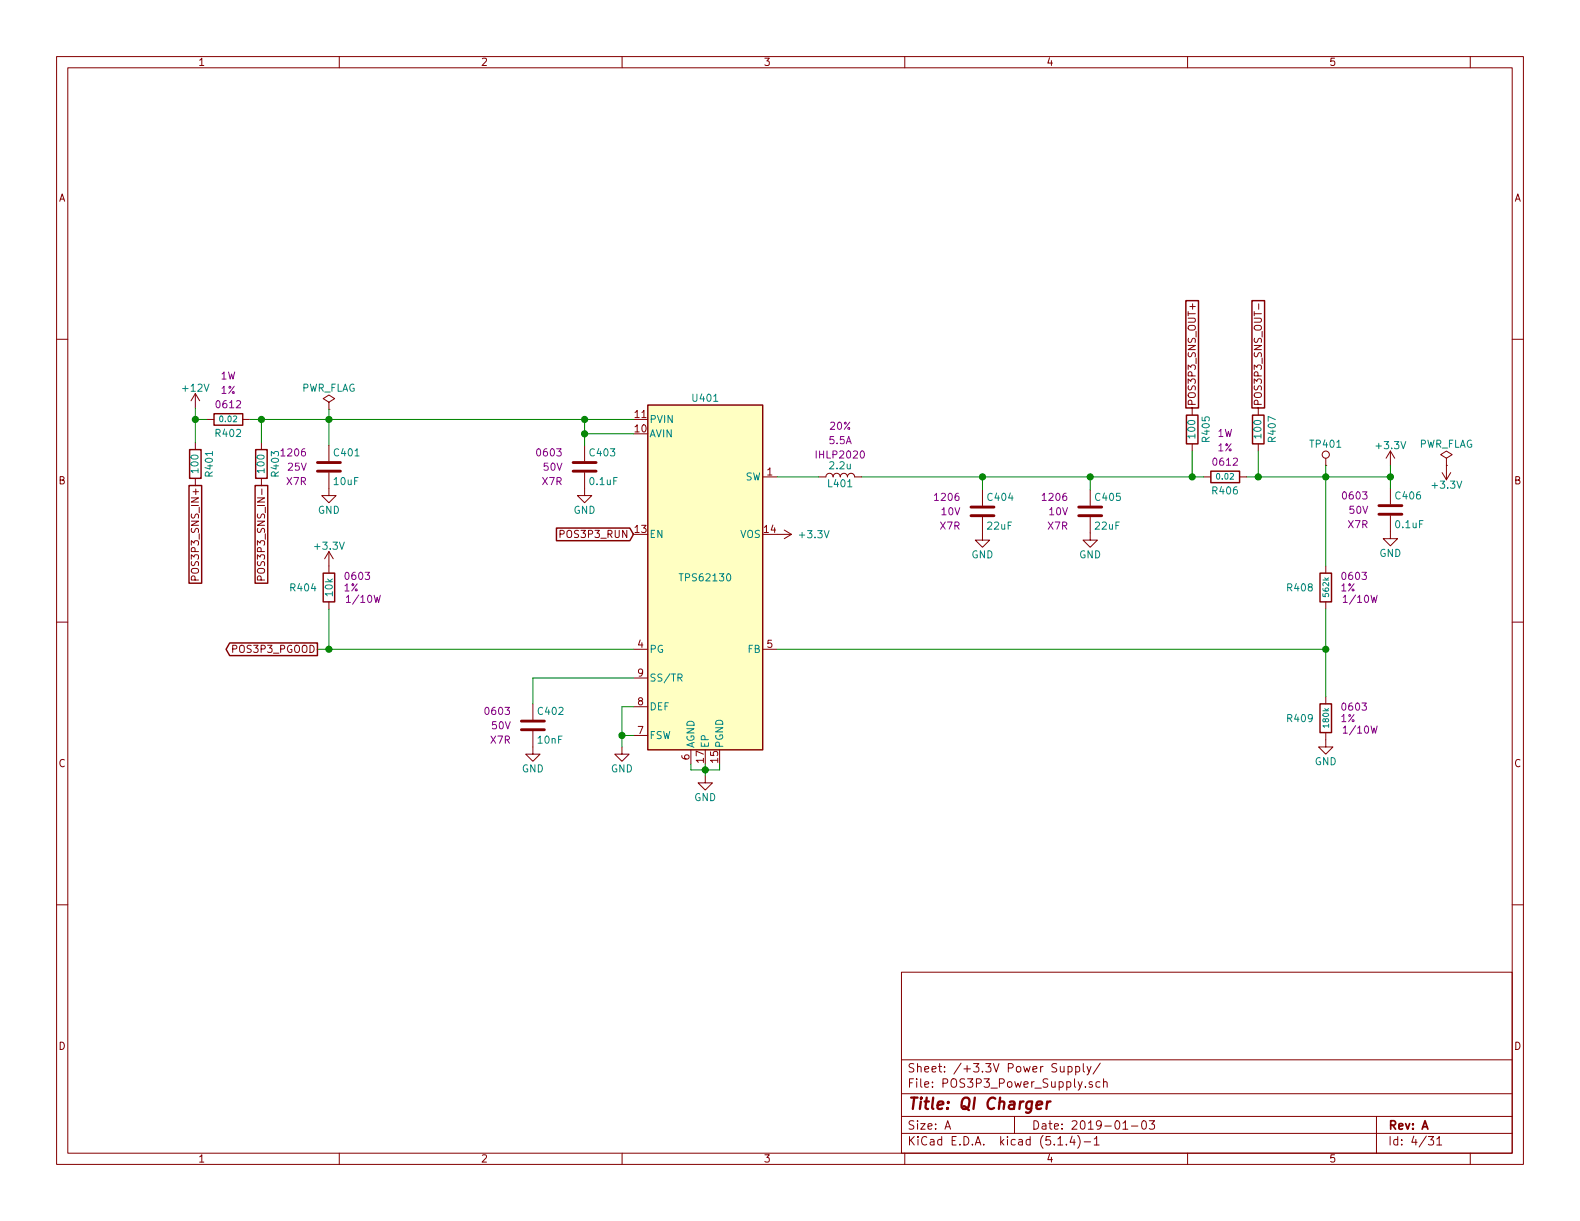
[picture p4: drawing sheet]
<svg xmlns="http://www.w3.org/2000/svg" width="279mm" height="216mm" viewBox="0 0 279 216" stroke-linecap="round" stroke-linejoin="round" font-family="sans-serif">
<g fill="none" stroke="#840000" stroke-width=".18">
<path d="M10 10h259.4v195.9h-259.4zM12 12h255.4v191.9h-255.4zM60 10v2M110 10v2M160 10v2M210 10v2M260 10v2M10 60h2M210.9 53.7v1M222.6 53.7v1M267.4 60h2M34.5 69.6v2.5"/>
<path d="M34.5 78.2v1.3M34.5 69.6l-.7 1.3M34.5 69.6l.8 1.3M36.6 74.2h1.2M42.9 74.2h1.3M46.2 78.2v1.3M58.2 71.1l1-.6-1-.6-1.1 .6 1.1 .6v1.3M58.2 72.4h.1M58.2 78.7v2.8M103.4 78.7v2.8M210.8 72.1v1.3M210.8 78.5v1.3"/>
<path d="M222.5 72.1v1.3M222.5 78.5v1.3M245.9 79.8v2.5M245.9 79.8l-.8 1.2M245.9 79.8l.7 1.2M34.5 84.6v1.3M46.2 84.6v1.3M58.2 83.6v4h1.2l-1.2 1.3-1.3-1.3h1.3M58.2 97.5v3.8M58.2 97.5l-.8 1.3M58.2 97.5l.7 1.3M99 94.4l.7-.1v-.4l-.7-.1v1.2"/>
<path d="M103.4 83.6v4h1.2l-1.2 1.3-1.3-1.3h1.3M134.9 84.3h2.5M137.4 94.5h2.6M138.7 93.7l1.3 .8M140 94.5l-1.3 .8M144.8 84.3h1.2a.63 .63 0 0 1 .7-.6 .63 .63 0 0 1 .6 .6 .63 .63 0 0 1 .7-.6 .63 .63 0 0 1 .6 .6 .63 .63 0 0 1 .6-.6 .63 .63 0 0 1 .7 .6 .63 .63 0 0 1 .6-.6 .63 .63 0 0 1 .6 .6h1.3M173.7 91.4v4.1h1.3l-1.3 1.3-1.2-1.3h1.2M173.7 86.6v2.8M192.8 91.4v4.1h1.3l-1.3 1.3-1.3-1.3h1.3M192.8 86.6v2.8M212.9 84.3h1.2M219.2 84.3h1.3"/>
<path d="M234.4 82.3h.1M234.4 81v1.3M245.9 91.2v4.1h1.2l-1.2 1.2-1.3-1.2h1.3M245.9 86.4v2.8M255 83.6l.8 1.2M255.8 81l1-.6-1-.6-1 .6 1 .6v1.3M255.8 82.3h.1M255.8 82.3v2.5M256.5 83.6l-.7 1.2M10 110h2M34.5 102.6l-.1-.6-.1-.2-.3 .1-.2 .2v.5h1.3M46.2 102.6l-.1-.6-.2-.2-.3 .1-.1 .2v.5h1.3"/>
<path d="M58.2 106.4v1.3M112 114.8h2.6M112 119.9h2.6M134.9 114.8h2.5M234.4 100.1v1.2M234.4 106.4v1.3M267.4 110h2M94.2 129.3v4.1h1.3l-1.3 1.2-1.2-1.2h1.2M94.2 124.5v2.8M110 132.1v1.3h1.3l-1.3 1.2-1.3-1.2h1.3M112 130h2.6M112 125h2.6"/>
<path d="M122.2 132.6v2.5M124.7 137.2v1.2h1.3l-1.3 1.3-1.3-1.3h1.3M234.4 129.5v2.6h1.3l-1.3 1.3-1.2-1.3h1.2M234.4 123.2v1.3M10 160h2M267.4 160h2M159.4 171.9h108v32h-108zM159.4 197.4h108M159.4 193.4h108M159.4 187.4h108M167.1 199.7l.5-1.5 .5 1.5M167.2 199.2h.8"/>
<path d="M179.4 197.4v3M187.5 188.6v.8a.39 .39 0 0 0 .7 0M188.2 188.6v1M188.9 188.6h.4l.3 .2-.1 .6-.2 .2-.4-.1M188.9 188.6v1.5M190.2 188.6h.5l.2 .2-.1 .7h-.6M190.2 188.6v1.5M191.6 188.1v1.3l.2 .2M192.2 188.6l.4 1M192.9 188.6l-.5 1.3-.2 .2M193.1 191.3h-.3l-.2 .2 .1 .2 .4 .1v.4h-.5M194.5 191.3h-.4l-.3 .2 .1 .6 .2 .2 .4-.1"/>
<path d="M194.6 188l-1.3 1.9M195.1 191.4l.3-.1h.3l.1 1M195.1 190.8v1.5M198.6 199.7h.8M200.1 199.1h1.1M202 198.3l.4-.1a.94 .94 0 0 1 0 1.5 .82 .82 0 0 1-.4-1.4zM203.2 198.2h1l-.5 .6 .4 .1v.6l-.2 .2-.7-.2M243.4 197.4v6.5M60 203.9v2M110 203.9v2M159.4 200.4h108M160 203.9v2"/>
<path d="M187.1 202.5h.8M188.6 202.3v.2M189.6 200.9l-.4 1.1h.9M189.9 201.5v1M190.6 200.8a1.71 1.71 0 0 1 0 2.2M191.7 201.9h1.2M193.5 201.4l.4-.4v1.5M193.5 202.5h.9M210 203.9v2M252.6 201h.9l-.5 .5 .4 .2v.6l-.2 .2-.6-.2M254.1 201.4l.4-.4v1.5M254.1 202.5h.8"/>
<path d="M260 203.9v2"/>
<circle cx="234.4" cy="80.4" r=".63"/>
</g>
<path d="M183.3 195.4l1-.2-.1-.4h-.5l-.4 .2v1l.2 .1 .6-.1M185.2 194.8l-.2 1.3M185.8 194.8a.55 .55 0 0 0-.7 .3" fill="none" stroke="#840000" stroke-width=".41"/>
<g fill="none" stroke="#840000" stroke-width=".25">
<path d="M209.7 53.2h2.2v18.9h-2.2zM221.4 53.2h2.2v18.9h-2.2zM33.5 79.5h2.1v5.1h-2.1zM37.8 73.2h5.1v2h-5.1zM45.2 79.5h2v5.1h-2zM114.6 71.6h20.3v61h-20.3zM209.8 73.4h2v5.1h-2zM221.5 73.4h2v5.1h-2zM33.4 85.9h2.3v17.2h-2.3zM45.1 85.9h2.2v17.2h-2.2zM98.4 93.4h13l.6 1.1-.6 1.1h-13zM214.1 83.3h5.1v2h-5.1z"/>
<path d="M40.6 113.7h15.5v2.2h-15.5l-.6-1.1zM57.1 101.3h2.1v5.1h-2.1zM233.4 101.3h2.1v5.1h-2.1zM233.4 124.5h2.1v5h-2.1z"/>
</g>
<path d="M56.1 83.3h4.1M56.1 81.8h4.1M101.3 83.3h4.1M101.3 81.8h4.1M171.7 91.2h4.1M171.7 89.7h4.1M190.8 91.2h4M190.8 89.7h4M243.8 90.9h4.1M243.8 89.4h4.1M92.2 129h4.1M92.2 127.5h4.1" fill="none" stroke="#840000" stroke-width=".51"/>
<path d="M114.6 71.6h20.3v61h-20.3z" fill="#ffffc2" stroke="#ffffc2" stroke-width=".18"/>
<path d="M119.9 119.8h.6l.1-.2-.1-.3-.1-.1h-.5v1.2M120.2 119.8l.4 .6" fill="none" stroke="#008484" stroke-width=".18"/>
<g fill="none" stroke="#008400" stroke-width=".18">
<path d="M34.5 74.2h2.1M34.5 72.1v6.1M44.2 74.2h67.8M46.2 74.2v4M58.2 72.4v6.3M103.4 74.2v4.5M103.4 76.7h8.6M210.8 79.8v4.5M222.5 79.8v4.5M137.4 84.3h7.4M152.4 84.3h60.5M173.7 84.3v2.3"/>
<path d="M192.8 84.3v2.3M220.5 84.3h25.4M234.4 82.3v17.8M245.9 82.3v4.1M56.1 114.8h55.9M58.2 107.7v7.1M112 119.9h-17.8v4.6M137.4 114.8h97M234.4 107.7v15.5M110 130h2M112 125h-2v7.1M122.2 135.1v1h5.1v-1"/>
<path d="M124.7 135.1v2.1"/>
</g>
<g fill="#008400" stroke="#008400" stroke-width=".25">
<circle cx="210.8" cy="84.3" r=".51"/>
<circle cx="58.2" cy="114.8" r=".51"/>
<circle cx="222.5" cy="84.3" r=".51"/>
<circle cx="110" cy="130" r=".51"/>
<circle cx="234.4" cy="114.8" r=".51"/>
<circle cx="245.9" cy="84.3" r=".51"/>
<circle cx="124.7" cy="136.1" r=".51"/>
<circle cx="103.4" cy="76.7" r=".51"/>
<circle cx="234.4" cy="84.3" r=".51"/>
<circle cx="58.2" cy="74.2" r=".51"/>
<circle cx="34.5" cy="74.2" r=".51"/>
<circle cx="173.7" cy="84.3" r=".51"/>
<circle cx="46.2" cy="74.2" r=".51"/>
<circle cx="103.4" cy="74.2" r=".51"/>
<circle cx="192.8" cy="84.3" r=".51"/>
</g>
<text font-size="2.8" fill="#840000" x="160.4" y="196.2">Title: QI Charger</text>
<g font-size="2.1" fill="#840000">
<text x="160.4" y="189.6">Sheet: /+3.3V Power Supply/</text>
<text x="160.4" y="192.3">File: POS3P3_Power_Supply.sch</text>
<text x="160.4" y="202.5">KiCad E.D.A. kicad (5.1.4)-1</text>
<text x="160.4" y="199.7">Size: A</text>
<text x="182.4" y="199.7">Date: 2019-01-03</text>
<text x="245.4" y="199.7">Rev: A</text>
<text x="245.4" y="202.5">Id: 4/31</text>
</g>
<g font-size="1.8" fill="#840000">
<text x="35" y="11.6">1</text>
<text x="85" y="11.6">2</text>
<text x="135" y="11.6">3</text>
<text x="185" y="11.6">4</text>
<text x="235" y="11.6">5</text>
<text x="10.4" y="35.6">A</text>
<text x="267.8" y="35.6">A</text>
<text x="211.5" y="71.9" transform="rotate(-90 211.5 71.9)">POS3P3_SNS_OUT+</text>
<text x="223.1" y="71.9" transform="rotate(-90 223.1 71.9)">POS3P3_SNS_OUT-</text>
<text x="112.3" y="76.5">10</text>
<text x="112.3" y="73.9">11</text>
<text x="10.4" y="85.6">B</text>
<text x="135.7" y="84.1">1</text>
<text x="267.8" y="85.6">B</text>
<text x="99.5" y="95.1">POS3P3_RUN</text>
<text x="112.3" y="94.2">13</text>
<text x="135.2" y="94.2">14</text>
<text x="35.2" y="101.4" transform="rotate(-90 35.2 101.4)">POS3P3_SNS_IN+</text>
<text x="46.9" y="100.9" transform="rotate(-90 46.9 100.9)">POS3P3_SNS_IN-</text>
<text x="41.4" y="115.4">POS3P3_PGOOD</text>
<text x="112.8" y="114.6">4</text>
<text x="112.8" y="119.6">9</text>
<text x="135.7" y="114.6">5</text>
<text x="112.8" y="124.7">8</text>
<text x="112.8" y="129.8">7</text>
<text x="10.4" y="135.6">C</text>
<text x="121.9" y="134.3" transform="rotate(-90 121.9 134.3)">6</text>
<text x="124.5" y="134.8" transform="rotate(-90 124.5 134.8)">17</text>
<text x="127" y="134.8" transform="rotate(-90 127 134.8)">15</text>
<text x="267.8" y="135.6">C</text>
<text x="10.4" y="185.6">D</text>
<text x="267.8" y="185.6">D</text>
<text x="35" y="205.5">1</text>
<text x="85" y="205.5">2</text>
<text x="135" y="205.5">3</text>
<text x="185" y="205.5">4</text>
<text x="235" y="205.5">5</text>
</g>
<g font-size="1.8" fill="#008484">
<text x="32.5" y="69.3">+12V</text>
<text x="53.2" y="69.3">PWR_FLAG</text>
<text x="122.6" y="71">U401</text>
<text x="38.3" y="77.3">R402</text>
<text x="114.8" y="77.3">AVIN</text>
<text x="114.8" y="74.8">PVIN</text>
<text x="211.4" y="77.4" transform="rotate(-90 211.4 77.4)">100</text>
<text x="223.1" y="77.4" transform="rotate(-90 223.1 77.4)">100</text>
<text x="35.1" y="83.5" transform="rotate(-90 35.1 83.5)">100</text>
<text x="46.8" y="83.5" transform="rotate(-90 46.8 83.5)">100</text>
<text x="59.2" y="80.7">C401</text>
<text x="104.4" y="80.7">C403</text>
<text x="146.8" y="83">2.2u</text>
<text x="213.9" y="78" transform="rotate(-90 213.9 78)">R405</text>
<text x="225.6" y="78" transform="rotate(-90 225.6 78)">R407</text>
<text x="231.9" y="79.2">TP401</text>
<text x="243.5" y="79.4">+3.3V</text>
<text x="250.8" y="79.2">PWR_FLAG</text>
<text x="37.6" y="84.2" transform="rotate(-90 37.6 84.2)">R401</text>
<text x="49.3" y="84.2" transform="rotate(-90 49.3 84.2)">R403</text>
<text x="59.1" y="85.8">10uF</text>
<text x="104.4" y="85.8">0.1uF</text>
<text x="131.8" y="85">SW</text>
<text x="146.6" y="86.2">L401</text>
<text x="174.8" y="88.6">C404</text>
<text x="193.8" y="88.6">C405</text>
<text x="214.5" y="87.4">R406</text>
<text x="246.9" y="88.3">C406</text>
<text x="253.4" y="86.4">+3.3V</text>
<text x="56.2" y="90.9">GND</text>
<text x="101.4" y="90.9">GND</text>
<text x="114.8" y="95.1">EN</text>
<text x="130.9" y="95.1">VOS</text>
<text x="141.6" y="95.2">+3.3V</text>
<text x="174.7" y="93.6">22uF</text>
<text x="193.8" y="93.6">22uF</text>
<text x="246.9" y="93.4">0.1uF</text>
<text x="55.8" y="97.2">+3.3V</text>
<text x="171.8" y="98.7">GND</text>
<text x="190.8" y="98.7">GND</text>
<text x="243.9" y="98.5">GND</text>
<text x="51.5" y="104.6">R404</text>
<text x="58.9" y="105.4" transform="rotate(-90 58.9 105.4)">10k</text>
<text x="120.5" y="102.8">TPS62130</text>
<text x="227.8" y="104.6">R408</text>
<text x="114.8" y="115.4">PG</text>
<text x="132.3" y="115.4">FB</text>
<text x="114.8" y="125.6">DEF</text>
<text x="114.8" y="120.5">SS/TR</text>
<text x="95.2" y="131.5">10nF</text>
<text x="95.3" y="126.4">C402</text>
<text x="114.8" y="130.7">FSW</text>
<text x="227.8" y="127.7">R409</text>
<text x="92.3" y="136.6">GND</text>
<text x="108" y="136.6">GND</text>
<text x="122.8" y="132.3" transform="rotate(-90 122.8 132.3)">AGND</text>
<text x="125.3" y="132.3" transform="rotate(-90 125.3 132.3)">EP</text>
<text x="127.9" y="132.3" transform="rotate(-90 127.9 132.3)">PGND</text>
<text x="232.5" y="135.3">GND</text>
<text x="122.8" y="141.7">GND</text>
</g>
<g font-size="1.8" fill="#840084">
<text x="39" y="67.1">1W</text>
<text x="39.1" y="69.6">1%</text>
<text x="38.4" y="72.2">0612</text>
<text x="146.8" y="76">20%</text>
<text x="215.3" y="77.3">1W</text>
<text x="49.9" y="80.7">1206</text>
<text x="51" y="83.2">25V</text>
<text x="95.1" y="80.7">0603</text>
<text x="96.2" y="83.2">50V</text>
<text x="144.6" y="81.1">IHLP2020</text>
<text x="146.7" y="78.5">5.5A</text>
<text x="214.7" y="82.3">0612</text>
<text x="215.4" y="79.8">1%</text>
<text x="50.7" y="85.8">X7R</text>
<text x="95.9" y="85.8">X7R</text>
<text x="165.5" y="88.6">1206</text>
<text x="184.5" y="88.6">1206</text>
<text x="237.6" y="88.3">0603</text>
<text x="166.3" y="93.6">X7R</text>
<text x="166.5" y="91.1">10V</text>
<text x="185.3" y="93.6">X7R</text>
<text x="185.6" y="91.1">10V</text>
<text x="238.4" y="93.4">X7R</text>
<text x="238.7" y="90.9">50V</text>
<text x="60.8" y="104.6">1%</text>
<text x="61.2" y="102.5">0603</text>
<text x="61.7" y="106.6">1/10W</text>
<text x="237.1" y="104.6">1%</text>
<text x="237.5" y="102.5">0603</text>
<text x="238" y="106.6">1/10W</text>
<text x="237.5" y="125.7">0603</text>
<text x="86" y="126.4">0603</text>
<text x="86.8" y="131.5">X7R</text>
<text x="87" y="129">50V</text>
<text x="237.1" y="127.7">1%</text>
<text x="238" y="129.7">1/10W</text>
</g>
<g font-size="1.4" fill="#008484">
<text x="39" y="74.6">0.02</text>
<text x="215.3" y="84.8">0.02</text>
<text x="235" y="105.4" transform="rotate(-90 235 105.4)">562k</text>
<text x="235" y="128.5" transform="rotate(-90 235 128.5)">180k</text>
</g>
</svg>
